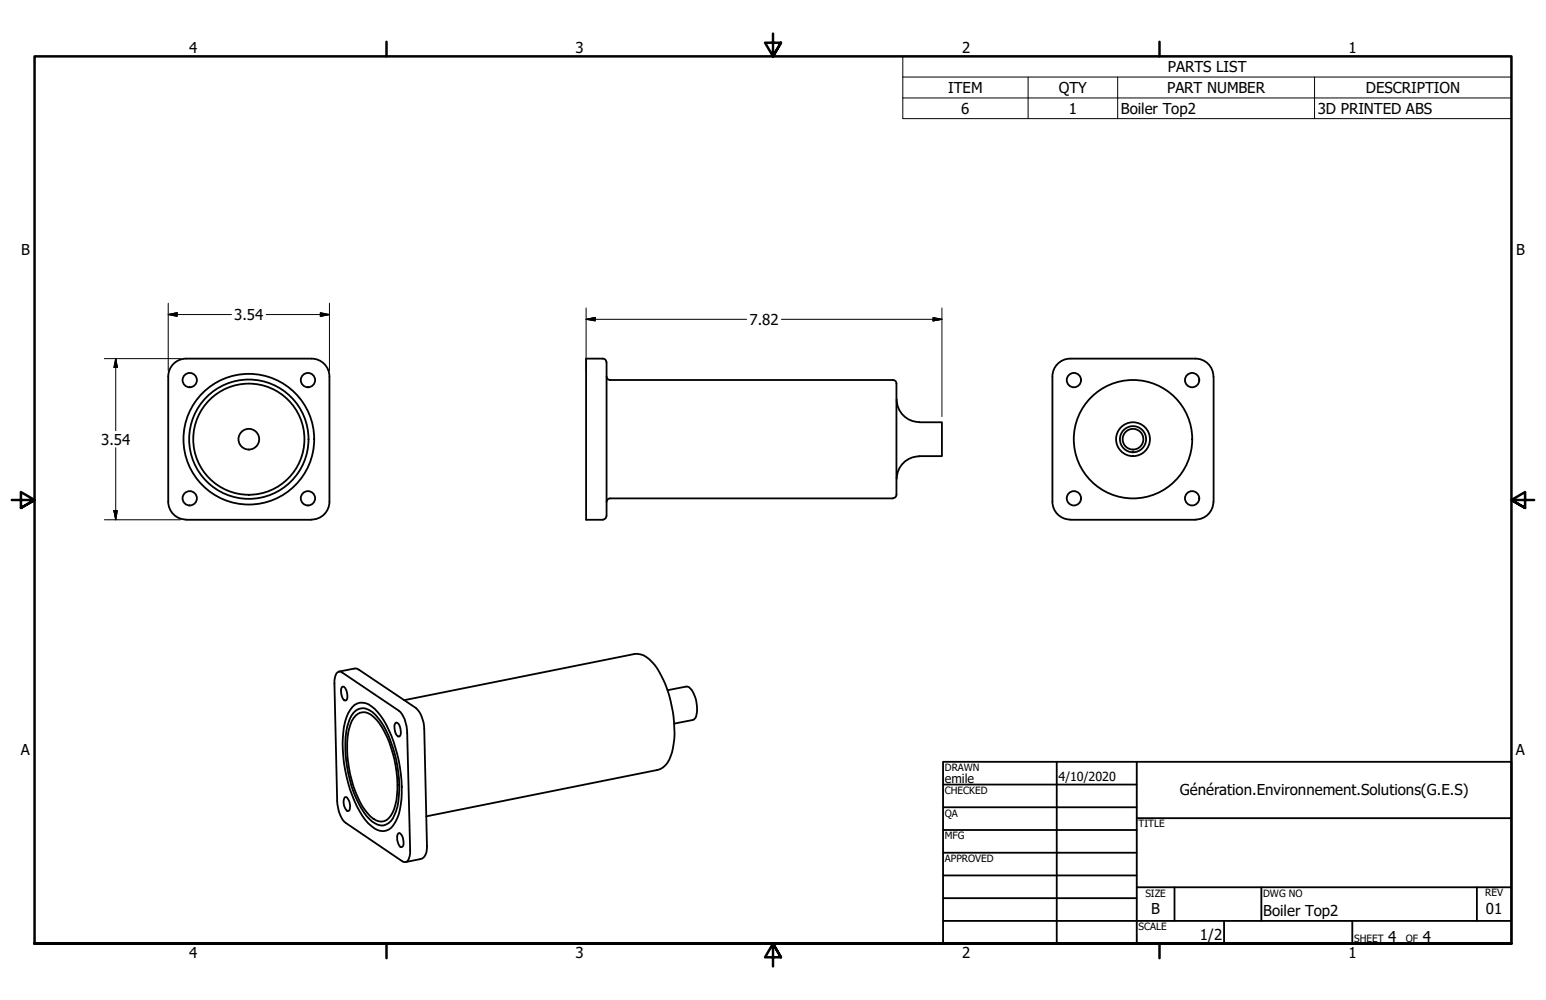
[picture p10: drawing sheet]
<svg xmlns="http://www.w3.org/2000/svg" width="432mm" height="279mm" viewBox="0 0 432 279" stroke-linecap="round" stroke-linejoin="round" font-family="sans-serif">
<!-- layer: Visible (ANSI) -->
<g fill="none" stroke="#000" stroke-width=".51">
<path d="M47 105.2v35a5 5 0 0 0 5 5M52 100.2a5 5 0 0 0-5 5M52 100.2h35a5 5 0 0 1 5 5M92 105.2v35a5 5 0 0 1-5 5M168.4 100.2a.98 .98 0 0 1 1 1M168.4 100.2h-4.7v45h4.7M169.4 101.2v43M169.4 105.2a.98 .98 0 0 0 1 1h79a.99 .99 0 0 1 1 1v31M250.4 111.6a6.3 6.3 0 0 0 6.4 6.3M256.7 118h6.4v9.4h-6.4M293.9 105.2v35a5 5 0 0 0 5 5M298.9 100.2a5 5 0 0 0-5 5"/>
<path d="M299 100.2h34.9M333.9 100.2a5 5 0 0 1 5 5M339 105.2l-.1 35a5 5 0 0 1-5 5M249.4 139.3h-79a.98 .98 0 0 0-1 .9M250.4 138.2a.98 .98 0 0 1-1 1M256.8 127.5a6.3 6.3 0 0 0-6.4 6.3M52 145.2h35M169.4 144.2a.98 .98 0 0 1-1 1M299 145.2h34.9M94 188.2a1.02 1.02 0 0 1 1.6-.3l15.8 10.7a8.2 8.2 0 0 1 2.3 6.2l.9 33.6a2.71 2.71 0 0 1-1.3 2.5l-.9-.2-15.8-10.8a8.5 8.5 0 0 1-2.4-6.1l-.8-32.8 .1-1.6zM94.7 187.6l4.6-.8 .6 .1 16.2 10.9a8.4 8.4 0 0 1 2.4 5.8l.8 32.7a3.3 3.3 0 0 1-1.9 3.7l-4.1 .9M95.6 191.9l.2-.1a3 3 0 0 1 .9 3.8l-.2 .2a3.2 3.2 0 0 1-.9-3.9z"/>
<path d="M98.8 199.1a3.6 3.6 0 0 1 5.2-.2 21 21 0 0 1 5.7 10 31.7 31.7 0 0 1 .9 17.7 5.1 5.1 0 0 1-3.5 4 6 6 0 0 1-4.8-2.7 34.3 34.3 0 0 1-5.3-24.8 9.3 9.3 0 0 1 1.8-4zM99 197a3.9 3.9 0 0 1 4.8 .4 24.1 24.1 0 0 1 7.1 13.3 34.7 34.7 0 0 1 .5 16.8 6.5 6.5 0 0 1-3.6 4.6 5.1 5.1 0 0 1-4.9-2 32.6 32.6 0 0 1-6.8-16.9 27.5 27.5 0 0 1 1.1-13.9zM99.3 200a3.4 3.4 0 0 1 5.1 .3 25.4 25.4 0 0 1 6.1 13.6 23.6 23.6 0 0 1-.8 13.1 3.5 3.5 0 0 1-2.8 2.5 3.5 3.5 0 0 1-3.4-1.3 26.1 26.1 0 0 1-6-13.6 24.4 24.4 0 0 1 .7-13.1zM112.8 195.6l64.7-12.9a5.3 5.3 0 0 1 4.6 2.2 29.1 29.1 0 0 1 6.2 17.2 19.7 19.7 0 0 1-1.9 11 4.6 4.6 0 0 1-2.8 2l-64.5 13M186.4 192.8l5.2-1a3.1 3.1 0 0 1 2.4 2.6 8.5 8.5 0 0 1 .2 6.3l-.7 .5-5.2 1M110.5 202l.2-.1a3.2 3.2 0 0 1 .9 3.8 1.56 1.56 0 0 1-1.4-1.9 2 2 0 0 1 .3-1.8zM96.3 222.8l.3-.1a3 3 0 0 1 .9 3.8l-.3 .1a2.96 2.96 0 0 1-.9-3.8zM111.3 232.9l.2-.2a3.2 3.2 0 0 1 .9 3.9l-.3 .1a2.71 2.71 0 0 1-1.2-3.1z"/>
<circle cx="53" cy="106.2" r="2"/>
<circle cx="86" cy="106.2" r="2"/>
<circle cx="299.9" cy="106.2" r="2"/>
<circle cx="333" cy="106.2" r="2"/>
<circle cx="53" cy="139.2" r="2"/>
<circle cx="69.5" cy="122.7" r="18.3"/>
<circle cx="69.5" cy="122.7" r="16.7"/>
<circle cx="69.5" cy="122.7" r="2.89"/>
<circle cx="69.5" cy="122.7" r="15.5"/>
<circle cx="86" cy="139.2" r="2"/>
<circle cx="299.9" cy="139.2" r="2"/>
<circle cx="316.5" cy="122.7" r="16.5"/>
<circle cx="316.5" cy="122.7" r="4.7"/>
<circle cx="316.5" cy="122.7" r="2.89"/>
<circle cx="316.5" cy="122.7" r="3.7"/>
<circle cx="333" cy="139.2" r="2"/>
</g>
<!-- layer: Symbol (ANSI) -->
<path d="M252.2 21.5v-5.8h169.9v5.8M252.2 21.5h169.9v5.9M252.2 21.5v11.6h169.9v-5.7M252.2 27.4h169.9M287.1 21.5v11.6M312.2 21.5v11.6M367.2 21.5v11.6" fill="none" stroke="#000" stroke-width=".28"/>
<!-- layer: Border (ANSI) -->
<path d="M107.9 11.7v4M215.9 9.4v6.3l-2.2-3.8h4.4l-2.2 3.8 2.2-3.8M323.8 11.7v4M3.3 139.7h6.4l-3.9-2.2v4.4l3.9-2.2-3.9 2.2M428.5 139.7h-6.4l3.9-2.2v4.4l-3.9-2.2 3.9 2.2M9.7 263.7v-248h412.4v248h-412.4h412.4M107.9 263.7v4M218.1 267.5l-2.2-3.8 2.2 3.8h-4.4l2.2-3.8v6.3M323.8 263.7v4" fill="none" stroke="#000" stroke-width=".7"/>
<!-- layer: Title (ANSI) -->
<g fill="none" stroke="#000" stroke-width=".51">
<path d="M263.4 212.9h158.7v50.8h-158.7zM263.4 219.2h54.1M295.1 212.9v50.8M317.5 212.9v50.8M263.4 225.6h54.1M263.4 231.9h54.1M263.4 238.3h54.1M317.5 228.6h104.6M263.4 244.6h54.1M263.4 251h54.1M263.4 257.3h158.7M317.5 247.9h104.6"/>
<path d="M328 247.9v9.4M341.9 257.3v6.4M352.3 247.9v9.4M377.7 257.3v6.4M412.5 247.9v9.4"/>
</g>
<!-- layer: Dimension (ANSI) -->
<g fill="none" stroke="#000" stroke-width=".28">
<path d="M47 87.9l2.5-.5v1zM47 87.9h17.6M47 84.7v18.9M74.4 87.9h17.6M89.5 87.4l2.5 .5-2.5 .5zM92 84.7v18.9M163.7 89.2l2.5-.5v1zM163.7 89.2h44.8M163.7 86v17.6M218.2 89.2h44.9M260.6 88.7l2.5 .5-2.5 .5zM263.1 86v30.4"/>
<path d="M29.1 100.2h21.3M32.3 100.2l.5 2.5h-1zM32.3 100.2v20.1M32.3 125.1v20.1M29.1 145.2h21.3M31.8 142.7h1l-.5 2.5z"/>
</g>
<path d="M47 87.9l2.5-.5zM47 87.9l2.5-.5v1zM89.5 88.4l2.5-.5zM89.5 87.4l2.5 .5-2.5 .5zM163.7 89.2l2.5-.5zM163.7 89.2l2.5-.5v1zM260.6 89.7l2.5-.5zM260.6 88.7l2.5 .5-2.5 .5zM32.3 100.2l.5 2.5zM32.3 100.2l.5 2.5h-1zM31.8 142.7l.5 2.5zM31.8 142.7h1l-.5 2.5z" fill="#000" stroke="#000" stroke-width=".28"/>
<g font-size="4.2">
<text x="52.8" y="14.7">4</text>
<text x="160.8" y="14.7">3</text>
<text x="268.7" y="14.7">2</text>
<text x="376.7" y="14.7">1</text>
<text x="326.2" y="20.2">PARTS LIST</text>
<text x="264.9" y="26">ITEM</text>
<text x="295.7" y="26">QTY</text>
<text x="325.9" y="26">PART NUMBER</text>
<text x="381.5" y="26">DESCRIPTION</text>
<text x="268.5" y="31.8">6</text>
<text x="298.5" y="31.8">1</text>
<text x="313.1" y="31.9">Boiler Top2</text>
<text x="368" y="31.8">3D PRINTED ABS</text>
<text x="5.9" y="71.4">B</text>
<text x="423.5" y="71.4">B</text>
<text x="65.4" y="89.4">3.54</text>
<text x="209.4" y="90.7">7.82</text>
<text x="28.3" y="124.2">3.54</text>
<text x="5.8" y="211.1">A</text>
<text x="423.4" y="211.1">A</text>
<text x="329.5" y="222">Génération.Environnement.Solutions(G.E.S)</text>
<text x="321.5" y="255.4">B</text>
<text x="352.8" y="256">Boiler Top2</text>
<text x="415" y="255.4">01</text>
<text x="335.2" y="262.5">1/2</text>
<text x="387.7" y="263.1">4</text>
<text x="397.4" y="263.1">4</text>
<text x="52.8" y="267.7">4</text>
<text x="160.8" y="267.7">3</text>
<text x="268.7" y="267.7">2</text>
<text x="376.7" y="267.7">1</text>
</g>
<g font-size="3.5">
<text x="263.9" y="218.6">emile</text>
<text x="295.7" y="218.1">4/10/2020</text>
</g>
<g font-size="2.8">
<text x="263.9" y="215.4">DRAWN</text>
<text x="263.9" y="221.8">CHECKED</text>
<text x="263.9" y="228.2">QA</text>
<text x="318" y="231.1">TITLE</text>
<text x="263.9" y="234.5">MFG</text>
<text x="263.9" y="240.9">APPROVED</text>
<text x="319.9" y="250.5">SIZE</text>
<text x="352.8" y="250.5">DWG NO</text>
<text x="414.8" y="250.4">REV</text>
<text x="318" y="259.9">SCALE</text>
<text x="378.2" y="263.1">SHEET</text>
<text x="392.6" y="263.1">OF</text>
</g>
</svg>
